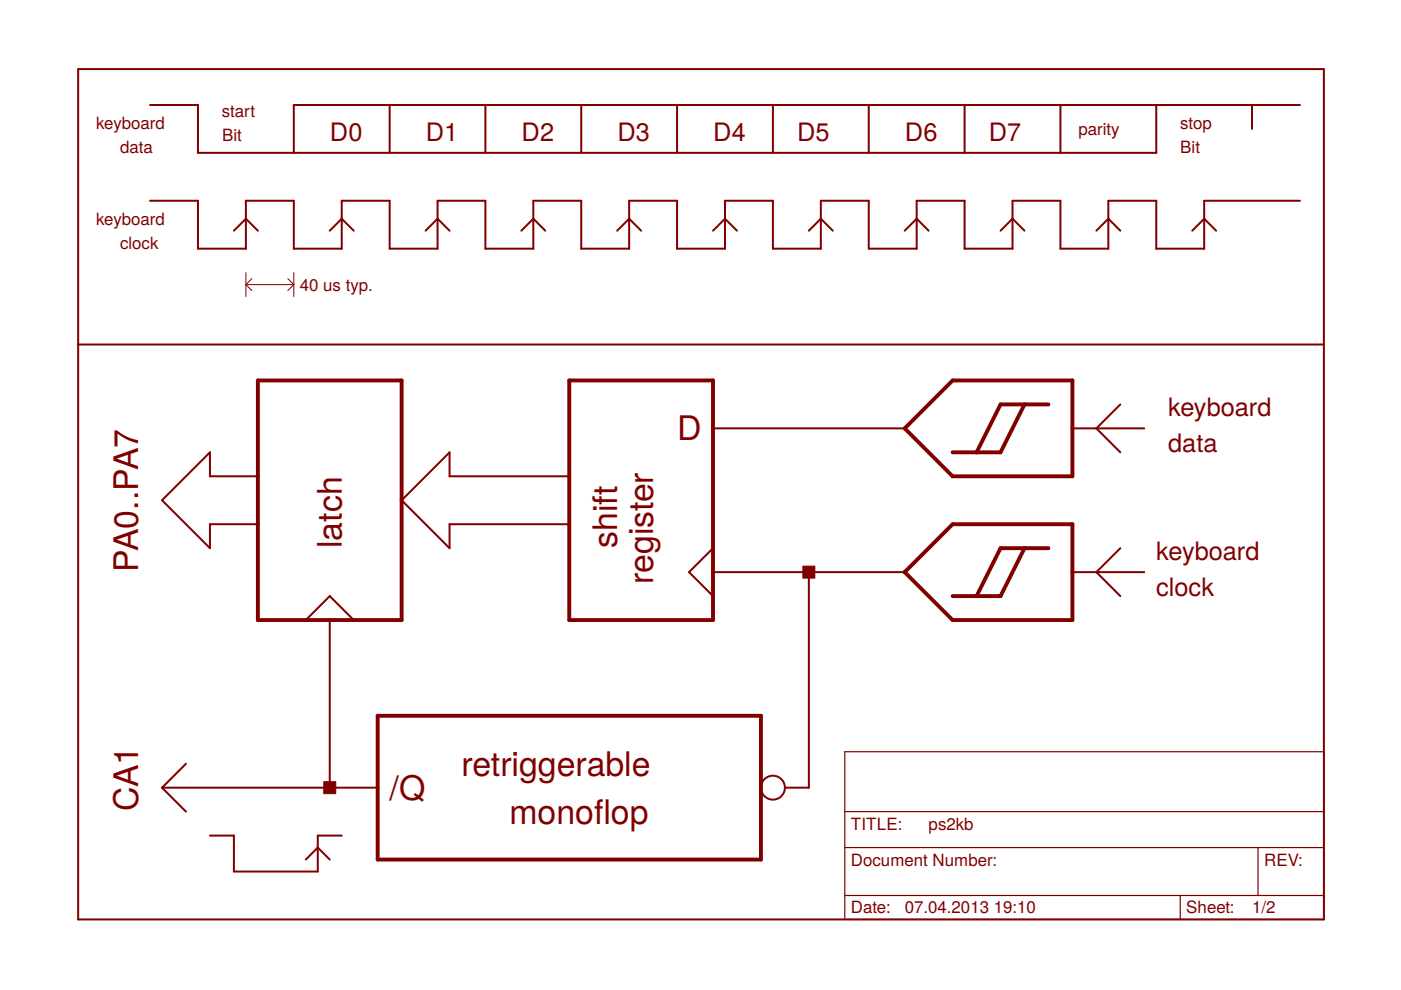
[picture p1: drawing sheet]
<svg xmlns="http://www.w3.org/2000/svg" width="297mm" height="210mm" viewBox="0 0 297 210" stroke-linecap="round" stroke-linejoin="round" font-family="sans-serif">
<g fill="none" stroke="#800000" stroke-width=".42">
<path d="M16.6 14.6h264.1v180.3h-264.1zM31.8 22.3h10.2v10.1h203.2v-10.1M82.6 22.3v10.1M102.9 22.3v10.1M123.2 22.3v10.1M143.6 22.3v10.1M163.9 22.3v10.1M184.2 22.3v10.1M204.5 22.3v10.1M224.8 22.3v10.1M265.5 22.3v5M275.6 22.3h-213.3v10.1"/>
<path d="M31.8 42.6h10.2v10.1h10.1v-10.1h10.2v10.1h10.2v-10.1h10.1v10.1h10.2v-10.1h10.1v10.1h10.2v-10.1h10.1v10.1h10.2v-10.1h10.2v10.1h10.1v-10.1h10.2v10.1h10.1v-10.1h10.2v10.1h10.2v-10.1h10.1v10.1h10.2v-10.1h10.1v10.1h10.2v-10.1h10.2v10.1h10.1v-10.1h20.3M49.6 48.9l2.5-2.5 2.6 2.5M69.9 48.9l2.6-2.5 2.5 2.5M90.2 48.9l2.6-2.5 2.5 2.5M110.5 48.9l2.6-2.5 2.5 2.5M130.9 48.9l2.5-2.5 2.5 2.5M151.2 48.9l2.5-2.5 2.6 2.5M171.5 48.9l2.5-2.5 2.6 2.5M191.8 48.9l2.6-2.5 2.5 2.5M212.1 48.9l2.6-2.5 2.5 2.5M232.5 48.9l2.5-2.5 2.5 2.5M252.8 48.9l2.5-2.5 2.6 2.5"/>
<path d="M16.6 73h264.1M151.2 90.8h40.6M227.4 90.8h15.2M237.5 85.7l-5 5.1 5 5.1M54.7 101h-10.2v-5.1l-10.1 10.2 10.1 10.1v-5.1h10.2M120.7 101h-25.4v-5.1l-10.1 10.2 10.1 10.1v-5.1h25.4M151.2 116.2l-5.1 5.1 5.1 5.1M237.5 116.2l-5 5.1 5 5.1M64.8 131.5l5.1-5.1 5.1 5.1M69.9 131.5v35.5M151.2 121.3h40.6M171.5 121.3v45.7h-5.1"/>
<path d="M227.4 121.3h15.2M34.4 167h45.7M34.4 167l5 5.1M39.4 161.9l-5 5.1M44.5 177.2h5.1v7.6h17.8v-7.6h5.1M64.8 182.2l2.6-2.5 2.5 2.5"/>
<circle cx="163.9" cy="167" r="2.54"/>
</g>
<path d="M54.7 80.7h30.5v50.8h-30.5zM120.7 80.7h30.5v50.8h-30.5zM202 80.7h25.4v20.3h-25.4l-10.2-10.2zM217.2 85.7l-5.1 10.2h-10.1M222.3 85.7h-10.2l-5 10.2M217.2 116.2l-5.1 10.2h-10.1M222.3 116.2h-10.2l-5 10.2M191.8 121.3l10.2-10.2h25.4v20.4h-25.4zM80.1 151.8h81.2v30.4h-81.2z" fill="none" stroke="#800000" stroke-width=".83"/>
<path d="M52.1 57.8v5.1M53.4 59.1l-1.3 1.2M61 59.1l1.3 1.2M62.3 57.8v5.1M52.1 60.3h10.2M52.1 60.3l1.3 1.3M62.3 60.3l-1.3 1.3" fill="none" stroke="#800000" stroke-width=".21"/>
<g fill="#800000" stroke="#800000" stroke-width=".21">
<path d="M170.2 120h2.6v2.6h-2.6z"/>
<path d="M68.6 165.7h2.6v2.6h-2.6z"/>
</g>
<path d="M179.1 159.4h101.6v35.5h-101.6zM179.1 179.7h101.6M179.1 172.1h101.6M266.7 179.7v10.2M179.1 189.9h101.6M250.2 189.9v5" fill="none" stroke="#800000" stroke-width=".25"/>
<g font-size="7.2" fill="#800000">
<text x="143.6" y="93.4">D</text>
<text x="72.4" y="116.2" transform="rotate(-90 72.4 116.2)">latch</text>
<text x="130.9" y="116.2" transform="rotate(-90 130.9 116.2)">shift</text>
<text x="29.3" y="121.2" transform="rotate(-90 29.3 121.2)">PA0..PA7</text>
<text x="138.5" y="123.8" transform="rotate(-90 138.5 123.8)">register</text>
<text x="97.8" y="164.5">retriggerable</text>
<text x="29.3" y="172" transform="rotate(-90 29.3 172)">CA1</text>
<text x="82.6" y="169.5">/Q</text>
<text x="108" y="174.6">monofop</text>
<text x="125.9" y="174.6">l</text>
</g>
<g font-size="5.4" fill="#800000">
<text x="69.9" y="29.9">D0</text>
<text x="90.3" y="29.9">D1</text>
<text x="110.6" y="29.9">D2</text>
<text x="130.9" y="29.9">D3</text>
<text x="151.2" y="29.9">D4</text>
<text x="169" y="29.9">D5</text>
<text x="191.8" y="29.9">D6</text>
<text x="209.6" y="29.9">D7</text>
<text x="247.7" y="88.3">keyboard</text>
<text x="247.7" y="95.9">data</text>
<text x="245.1" y="118.8">keyboard</text>
<text x="245.1" y="126.4">clock</text>
</g>
<g font-size="3.6" fill="#800000">
<text x="20.4" y="27.3">keyboard</text>
<text x="47" y="24.8">start</text>
<text x="47.1" y="29.9">Bit</text>
<text x="228.6" y="28.6">parity</text>
<text x="250.2" y="27.3">stop</text>
<text x="25.5" y="32.4">data</text>
<text x="250.2" y="32.4">Bit</text>
<text x="20.4" y="47.7">keyboard</text>
<text x="25.5" y="52.7">clock</text>
<text x="63.6" y="61.6">40 us typ.</text>
<text x="180.4" y="175.9">TITLE:</text>
<text x="196.9" y="175.9">ps2kb</text>
<text x="180.4" y="183.5">Document Number:</text>
<text x="268" y="183.5">REV:</text>
<text x="180.4" y="193.7">Date:</text>
<text x="191.8" y="193.7">07.04.2013</text>
<text x="210.7" y="193.7">19:10</text>
<text x="251.5" y="193.7">Sheet:</text>
<text x="265.5" y="193.7">1/2</text>
</g>
</svg>
